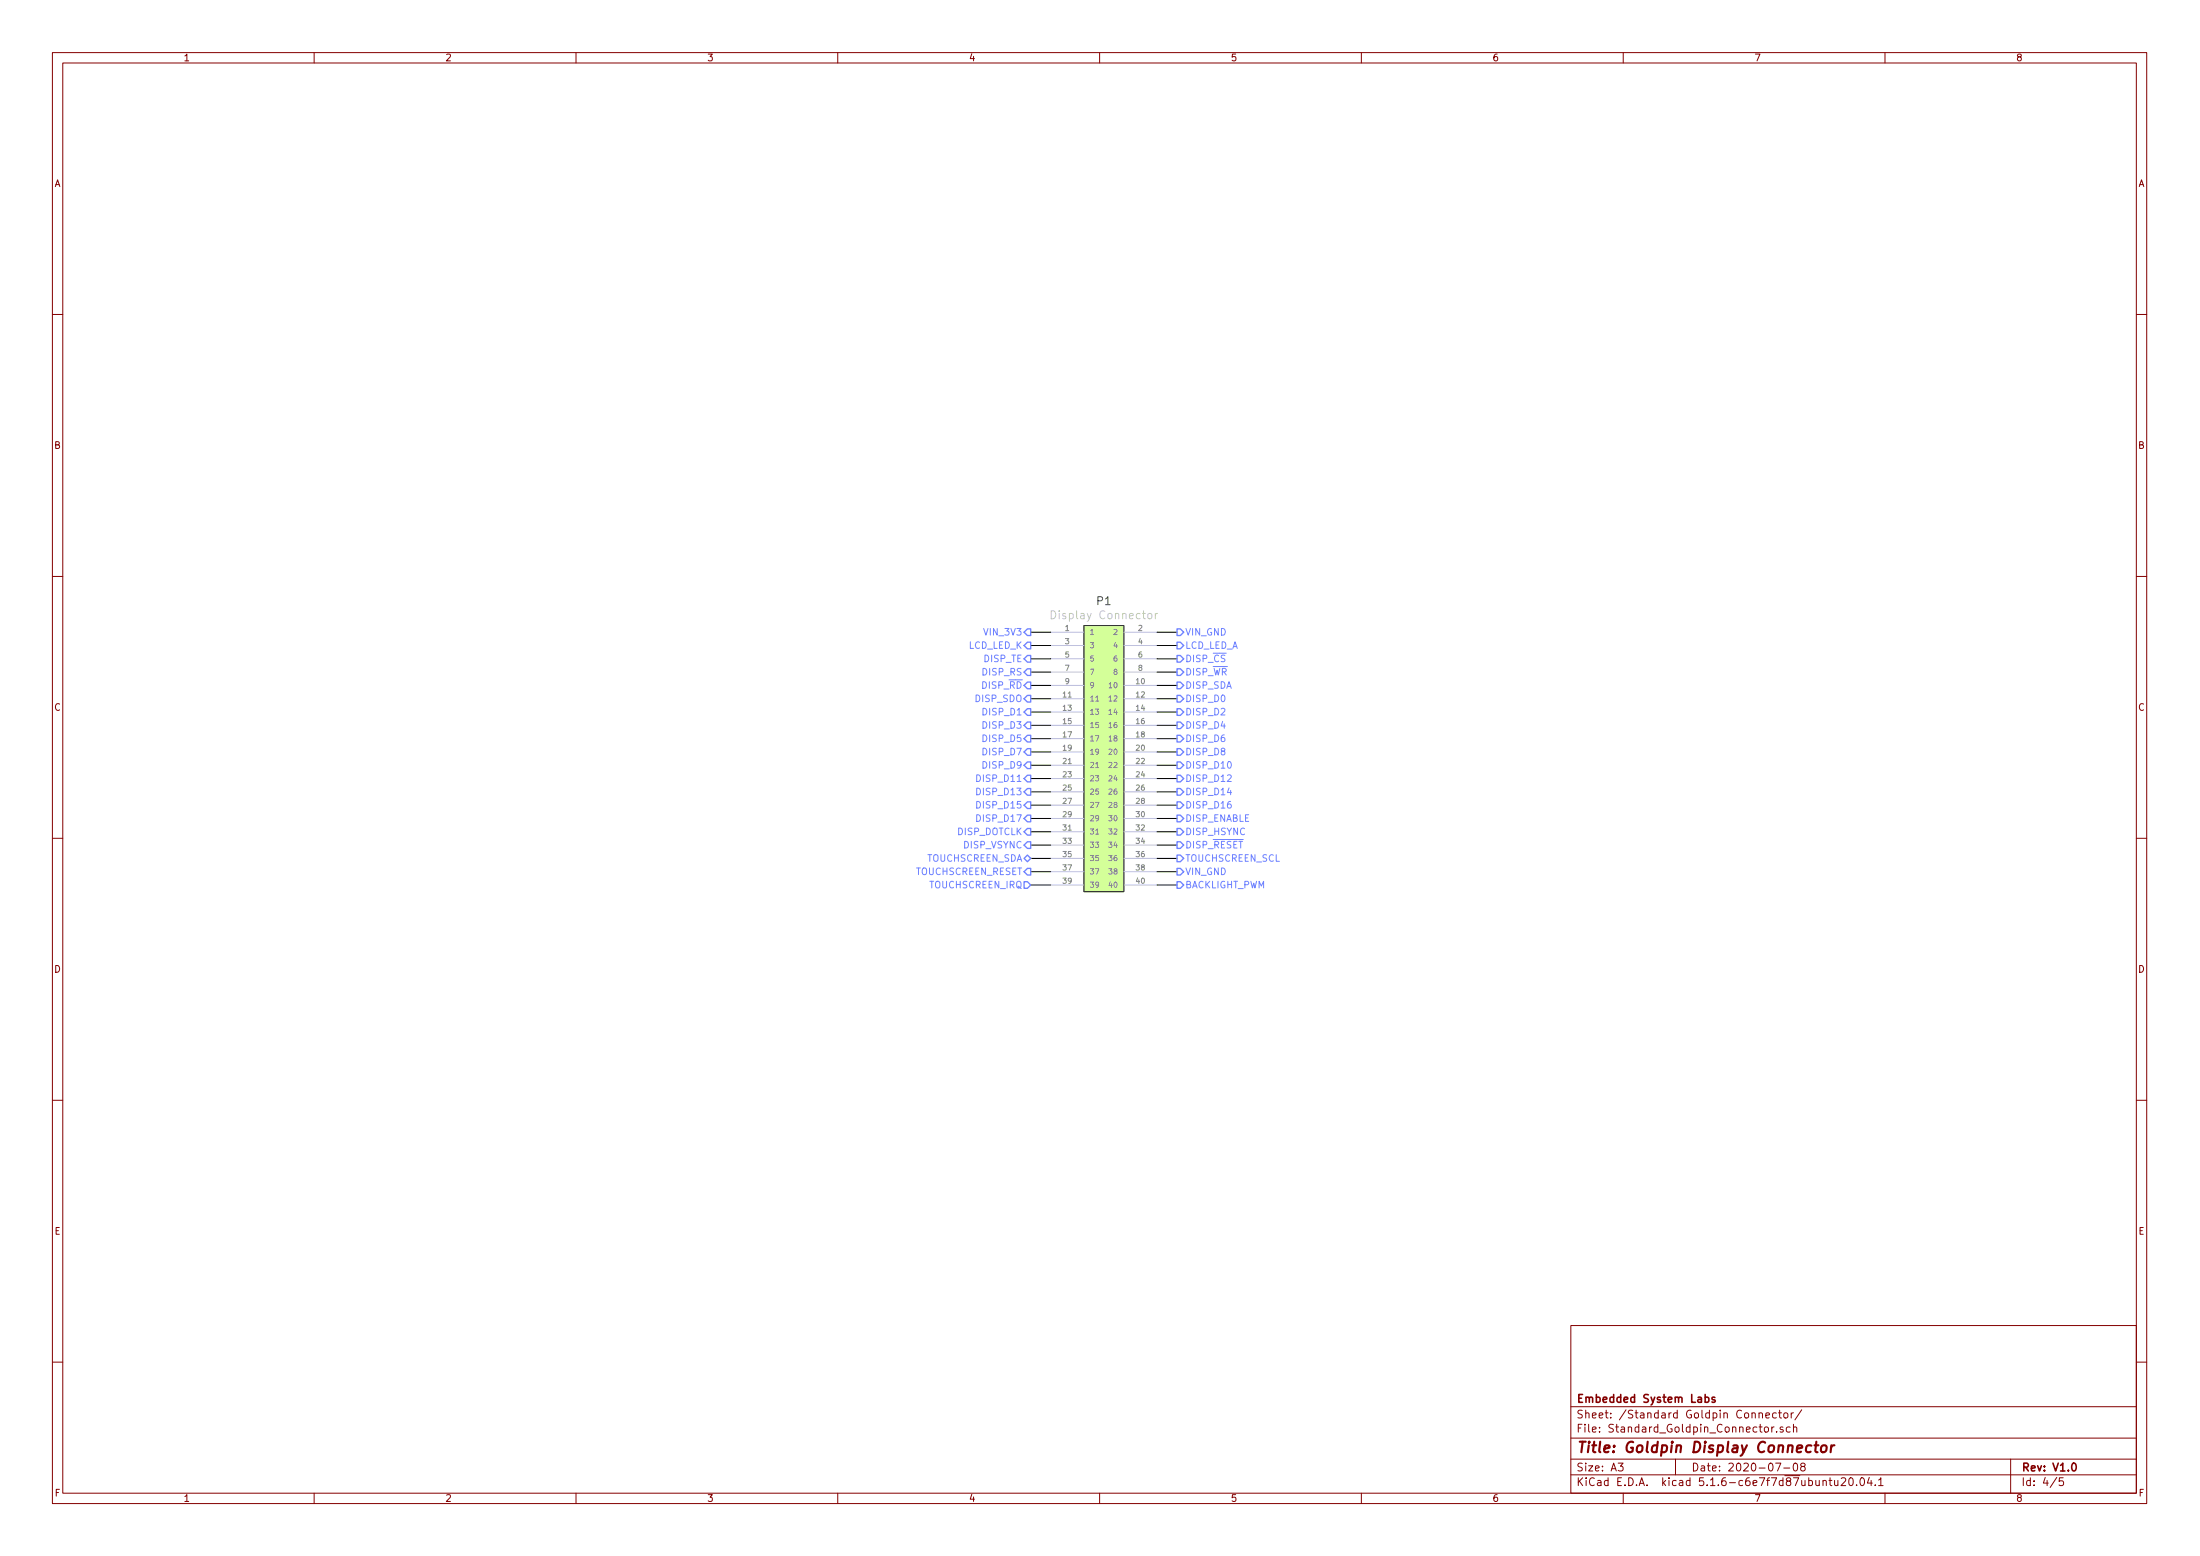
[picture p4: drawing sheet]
EESchema Schematic File Version 4
EELAYER 30 0
EELAYER END
$Descr A3 16535 11693
encoding utf-8
Sheet 4 5
Title "Goldpin Display Connector"
Date "2020-07-08"
Rev "V1.0"
Comp "Embedded System Labs"
Comment1 ""
Comment2 ""
Comment3 ""
Comment4 ""
$EndDescr
$Comp
L Goldpin_2_54mm:GOLDPIN_20_2_2_54MM P1
U 1 1
P 8300 5700
F 0 "P1" H 8300 6887 60  0000 C CNN
F 1 "Display Connector" H 8300 6781 60  0000 C CNN
F 2 "Goldpin:Goldpin_20_2_2_54mm_SMT" H 9600 6300 60  0001 C CNN
F 3 "Goldpins/Components_Documentation/Goldpin_2_54mm.pdf" H 8300 6781 60  0001 C CNN
	1    8300 5700
	1    0    0    -1  
$EndComp
Text HLabel 7750 6650 0    50   Input ~ 0
TOUCHSCREEN_IRQ
Text HLabel 7750 6450 0    50   BiDi ~ 0
TOUCHSCREEN_SDA
Text HLabel 8850 6450 2    50   Output ~ 0
TOUCHSCREEN_SCL
Text HLabel 7750 4750 0    50   Output ~ 0
VIN_3V3
Text HLabel 8850 4750 2    50   Output ~ 0
VIN_GND
Text HLabel 8850 6650 2    50   Output ~ 0
BACKLIGHT_PWM
Text HLabel 7750 4950 0    50   Output ~ 0
DISP_TE
Text HLabel 8850 4950 2    50   Output ~ 0
DISP_~CS~
Text HLabel 7750 5050 0    50   Output ~ 0
DISP_RS
Text HLabel 8850 5050 2    50   Output ~ 0
DISP_~WR~
Text HLabel 7750 5150 0    50   Output ~ 0
DISP_~RD~
Text HLabel 8850 5150 2    50   Output ~ 0
DISP_SDA
Text HLabel 7750 5250 0    50   Output ~ 0
DISP_SDO
Text HLabel 8850 5250 2    50   Output ~ 0
DISP_D0
Text HLabel 7750 5350 0    50   Output ~ 0
DISP_D1
Text HLabel 8850 5350 2    50   Output ~ 0
DISP_D2
Text HLabel 7750 5450 0    50   Output ~ 0
DISP_D3
Text HLabel 8850 5450 2    50   Output ~ 0
DISP_D4
Text HLabel 7750 5550 0    50   Output ~ 0
DISP_D5
Text HLabel 8850 5550 2    50   Output ~ 0
DISP_D6
Text HLabel 7750 5650 0    50   Output ~ 0
DISP_D7
Text HLabel 8850 5650 2    50   Output ~ 0
DISP_D8
Text HLabel 7750 5750 0    50   Output ~ 0
DISP_D9
Text HLabel 8850 5750 2    50   Output ~ 0
DISP_D10
Text HLabel 7750 5850 0    50   Output ~ 0
DISP_D11
Text HLabel 8850 5850 2    50   Output ~ 0
DISP_D12
Text HLabel 7750 5950 0    50   Output ~ 0
DISP_D13
Text HLabel 8850 5950 2    50   Output ~ 0
DISP_D14
Text HLabel 7750 6050 0    50   Output ~ 0
DISP_D15
Text HLabel 8850 6050 2    50   Output ~ 0
DISP_D16
Text HLabel 7750 6150 0    50   Output ~ 0
DISP_D17
Text HLabel 8850 6150 2    50   Output ~ 0
DISP_ENABLE
Text HLabel 7750 6250 0    50   Output ~ 0
DISP_DOTCLK
Text HLabel 8850 6250 2    50   Output ~ 0
DISP_HSYNC
Text HLabel 7750 6350 0    50   Output ~ 0
DISP_VSYNC
Text HLabel 8850 6350 2    50   Output ~ 0
DISP_~RESET~
Text HLabel 7750 4850 0    50   Output ~ 0
LCD_LED_K
Text HLabel 8850 4850 2    50   Output ~ 0
LCD_LED_A
Text HLabel 8850 6550 2    50   Output ~ 0
VIN_GND
Text HLabel 7750 6550 0    50   Output ~ 0
TOUCHSCREEN_RESET
Wire Wire Line
	8850 4750 8700 4750
Wire Wire Line
	8850 4850 8700 4850
Wire Wire Line
	8850 4950 8700 4950
Wire Wire Line
	8850 5050 8700 5050
Wire Wire Line
	8850 5150 8700 5150
Wire Wire Line
	8700 5250 8850 5250
Wire Wire Line
	8850 5350 8700 5350
Wire Wire Line
	8850 5450 8700 5450
Wire Wire Line
	8850 5550 8700 5550
Wire Wire Line
	8850 5650 8700 5650
Wire Wire Line
	8850 5750 8700 5750
Wire Wire Line
	8850 5850 8700 5850
Wire Wire Line
	8700 5950 8850 5950
Wire Wire Line
	8850 6050 8700 6050
Wire Wire Line
	8850 6150 8700 6150
Wire Wire Line
	8850 6250 8700 6250
Wire Wire Line
	8850 6350 8700 6350
Wire Wire Line
	8850 6450 8700 6450
Wire Wire Line
	8850 6550 8700 6550
Wire Wire Line
	8850 6650 8700 6650
Wire Wire Line
	7900 4750 7750 4750
Wire Wire Line
	7900 4850 7750 4850
Wire Wire Line
	7900 4950 7750 4950
Wire Wire Line
	7900 5050 7750 5050
Wire Wire Line
	7900 5150 7750 5150
Wire Wire Line
	7750 5250 7900 5250
Wire Wire Line
	7900 5350 7750 5350
Wire Wire Line
	7900 5450 7750 5450
Wire Wire Line
	7900 5550 7750 5550
Wire Wire Line
	7900 5650 7750 5650
Wire Wire Line
	7900 5750 7750 5750
Wire Wire Line
	7900 5850 7750 5850
Wire Wire Line
	7750 5950 7900 5950
Wire Wire Line
	7900 6050 7750 6050
Wire Wire Line
	7900 6150 7750 6150
Wire Wire Line
	7900 6250 7750 6250
Wire Wire Line
	7900 6350 7750 6350
Wire Wire Line
	7900 6450 7750 6450
Wire Wire Line
	7900 6550 7750 6550
Wire Wire Line
	7900 6650 7750 6650
$EndSCHEMATC
